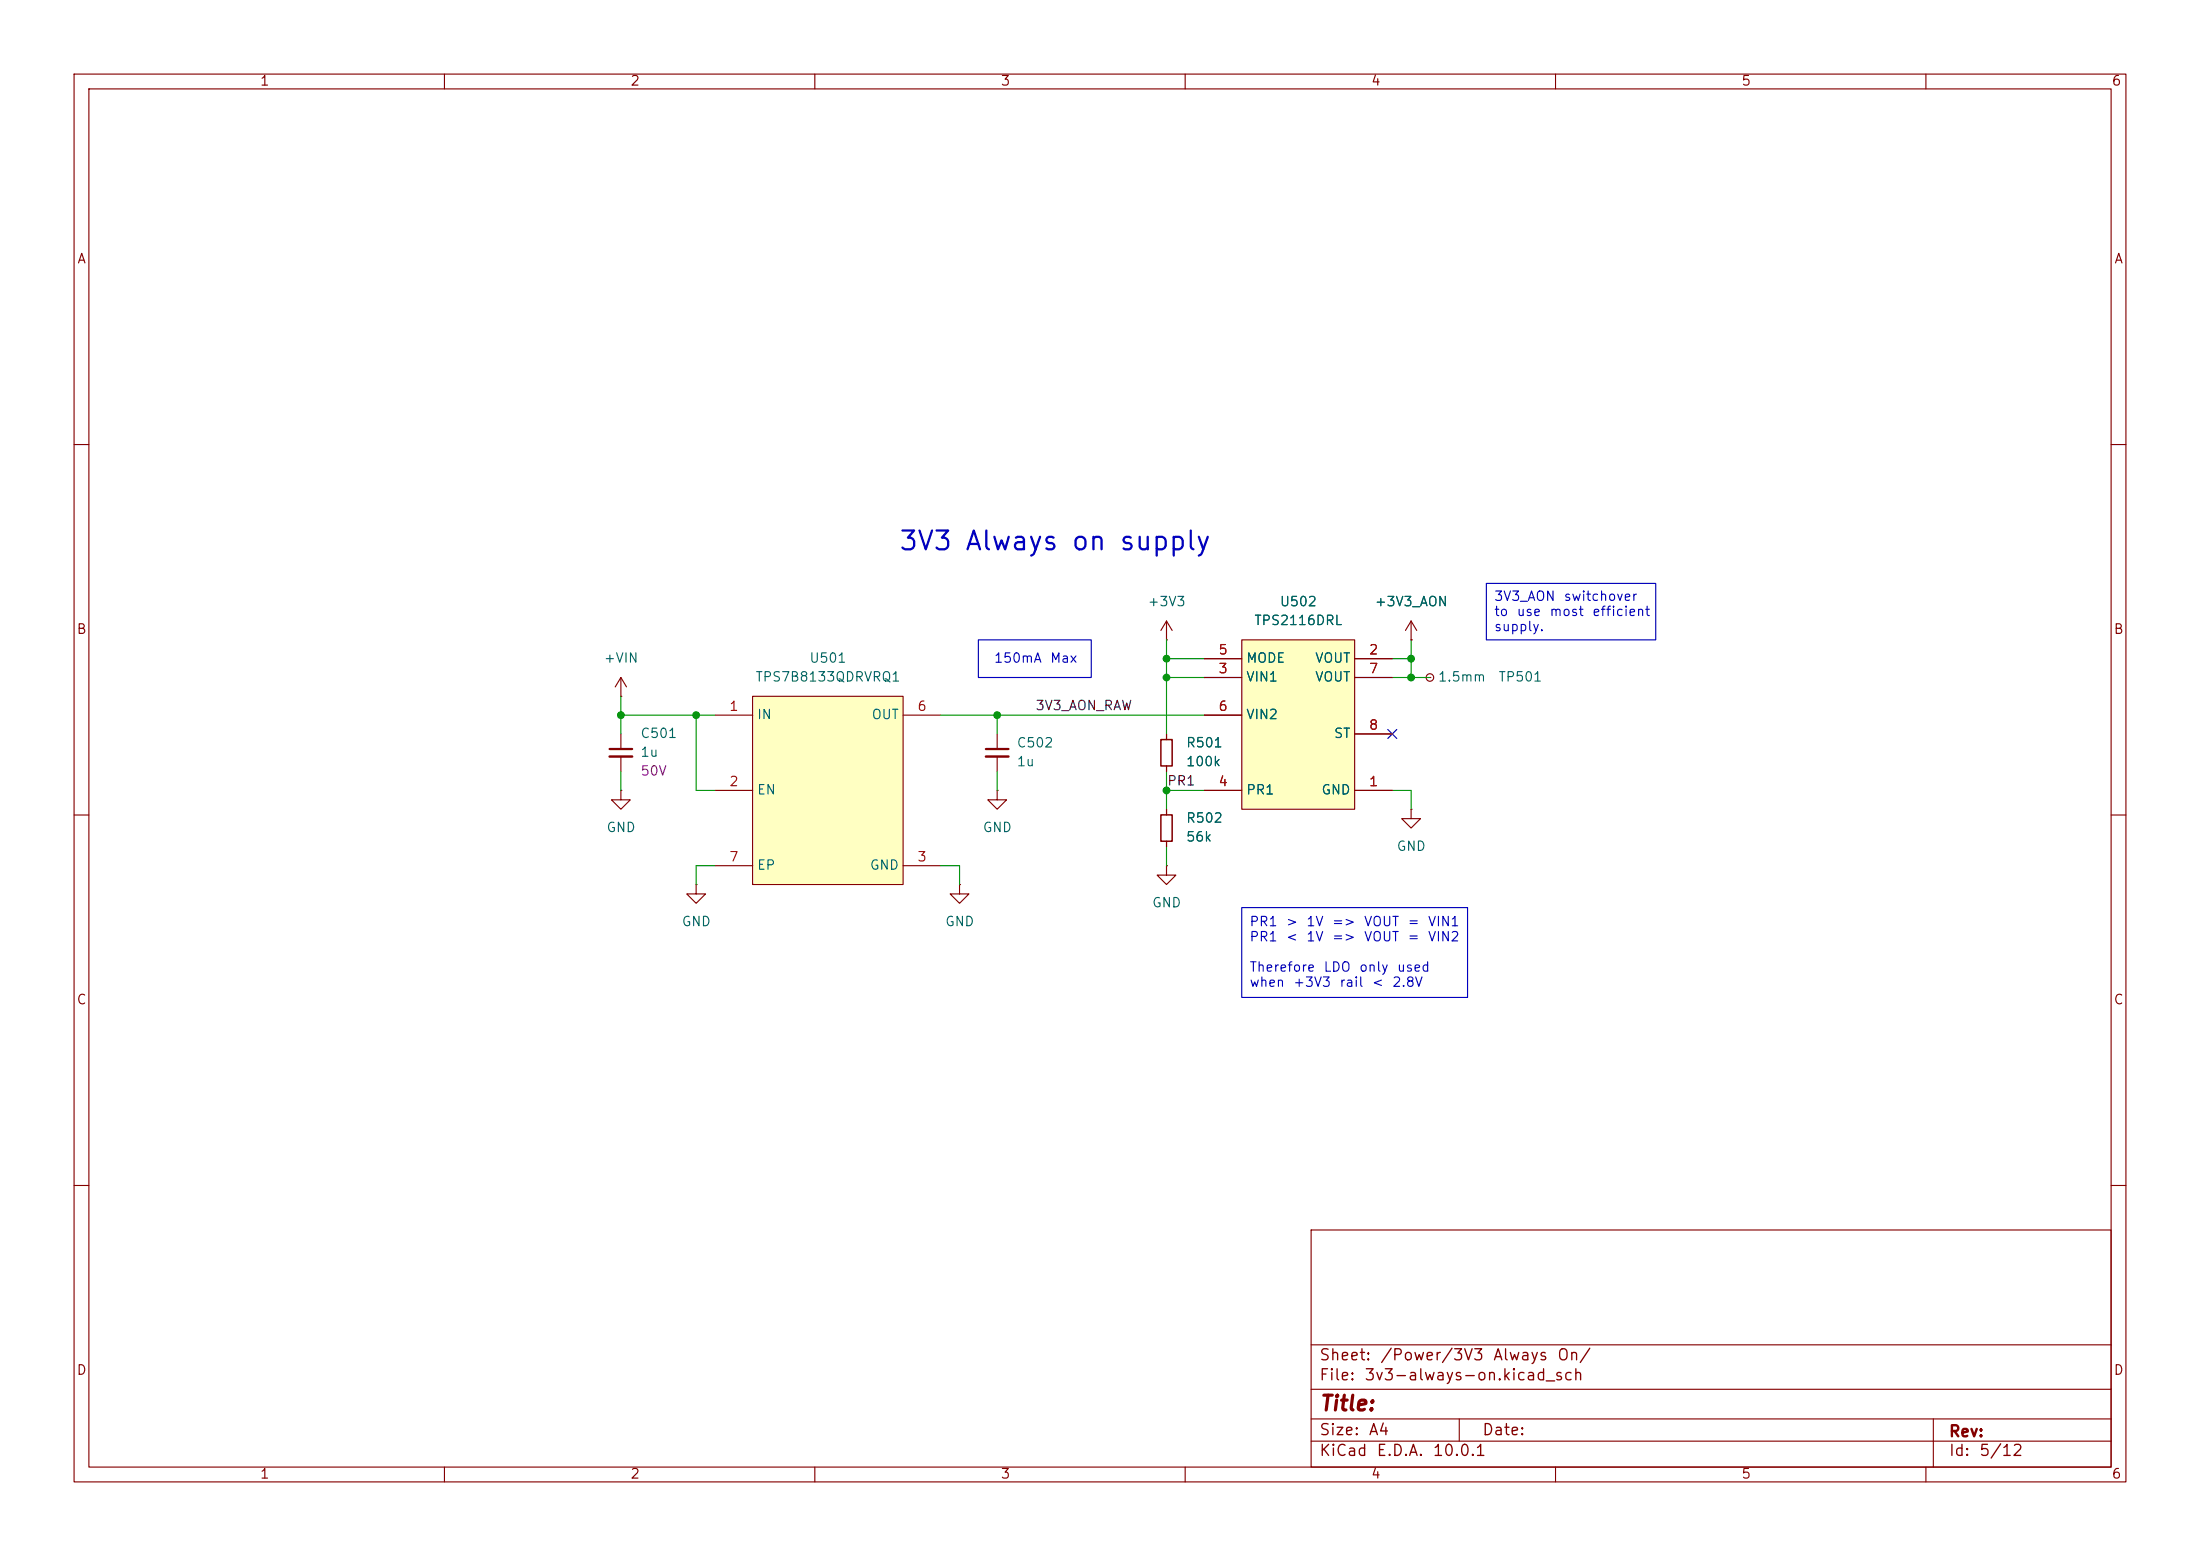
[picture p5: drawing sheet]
<svg xmlns="http://www.w3.org/2000/svg" width="297mm" height="210mm" viewBox="0 0 297 210" stroke-linecap="round" stroke-linejoin="round" font-family="sans-serif">
<g fill="none" stroke="#840000" stroke-width=".15">
<path d="M10 10h277v190h-277zM12 12h273v186h-273zM60 10v2M110 10v2M160 10v2M210 10v2M260 10v2M10 60h2M285 60h2M157.5 99.1v.7M10 110h2M157.5 103.4v.7"/>
<path d="M285 110h2M10 160h2M177 166h108v32h-108zM285 160h2M60 198v2M110 198v2M160 198v2M177 194.5h108M177 191.5h108M177 187.5h108M177 181.5h108M197 191.5v3"/>
<path d="M210 198v2M260 198v2M261 191.5v6.5"/>
</g>
<path d="M156.7 99.8h1.5v3.6h-1.5z" fill="none" stroke="#840000" stroke-width=".2"/>
<path d="M167.6 86.4h15.3v22.8h-15.3z" fill="#ffffc2"/>
<g fill="none" stroke="#840000" stroke-width=".15">
<path d="M162.6 91.4h5M162.6 88.9h5M162.6 96.5h5M167.6 86.4h15.3v22.8h-15.3zM182.9 91.4h5.1M182.9 88.9h5.1M182.9 99.1h5.1M193 91.4h.1M129.5 119.4v1.3h1.3l-1.3 1.2-1.2-1.2h1.2M129.5 119.4h.1M134.6 106.7v1.3h1.3l-1.3 1.2-1.3-1.2h1.3M134.6 106.7h.1"/>
<path d="M157.5 116.8v1.3h1.2l-1.2 1.3-1.3-1.3h1.3M157.5 116.8h.1M162.6 106.7h5M182.9 106.7h5.1"/>
<circle cx="193" cy="91.4" r=".51"/>
</g>
<path d="M101.6 94h20.3v25.4h-20.3z" fill="#ffffc2"/>
<g fill="none" stroke="#840000" stroke-width=".15">
<path d="M83.8 94h.1M83.8 91.4l-.7 1.3M83.8 91.4l.8 1.3M83.8 91.4v2.6M83.8 99.1v2M96.5 96.5h5.1M101.6 94h20.3v25.4h-20.3zM121.9 96.5h5.1M134.6 99.1v2M157.5 86.4h.1M157.5 83.8v2.6M157.5 99.1v.7"/>
<path d="M157.5 83.8l-.8 1.3M157.5 83.8l.7 1.3M162.6 96.5h5M162.6 91.4h5M162.6 88.9h5M182.9 91.4h5.1M182.9 88.9h5.1M182.9 99.1h5.1M190.5 86.4h.1M190.5 83.8l-.8 1.3M190.5 83.8l.8 1.3M190.5 83.8v2.6"/>
<path d="M83.8 106.7v1.3h1.3l-1.3 1.2-1.3-1.2h1.3M83.8 106.7h.1M83.8 102.1v2M94 119.4v1.3h1.2l-1.2 1.2-1.3-1.2h1.3M94 119.4h.1M96.5 106.7h5.1M96.5 116.8h5.1M121.9 116.8h5.1M134.6 102.1v2M157.5 103.4v.7M157.5 109.2v.8M157.5 113.5v.8"/>
<path d="M162.6 106.7h5M182.9 106.7h5.1M190.5 109.2v1.3h1.3l-1.3 1.3-1.3-1.3h1.3M190.5 109.2h.1"/>
</g>
<path d="M82.3 101.1h3M133.1 101.1h3" fill="none" stroke="#840000" stroke-width=".3"/>
<path d="M82.3 102.1h3M133.1 102.1h3" fill="none" stroke="#840000" stroke-width=".33"/>
<path d="M156.7 110h1.5v3.5h-1.5z" fill="none" stroke="#840000" stroke-width=".2"/>
<g fill="none" stroke="#009600" stroke-width=".15">
<path d="M83.8 94v5.1M83.8 96.5h12.7M94 96.5v10.2h2.5M127 96.5h35.6M134.6 96.5v2.6M157.5 91.4h5.1M157.5 86.4v12.7M157.5 88.9h5.1M188 91.4h5M188 88.9h2.5M190.5 86.4v5M83.8 104.1v2.6"/>
<path d="M96.5 116.8h-2.5v2.6M127 116.8h2.5v2.6M134.6 104.1v2.6M157.5 106.7h5.1M157.5 104.1v5.1M157.5 114.3v2.5M188 106.7h2.5v2.5"/>
</g>
<path d="M187.4 98.5l1.2 1.2M188.6 98.5l-1.2 1.2" fill="none" stroke="#000084" stroke-width=".15"/>
<path d="M200.7 78.7h22.8v7.7h-22.8zM132.1 86.4h15.2v5h-15.2zM167.6 122.5h30.5v12.1h-30.5z" fill="none" stroke="#0000c2" stroke-width=".15"/>
<g fill="#009600" stroke="#009600" stroke-width=".14">
<circle cx="190.5" cy="88.9" r=".46"/>
<circle cx="157.5" cy="106.7" r=".46"/>
<circle cx="157.5" cy="88.9" r=".46"/>
<circle cx="157.5" cy="91.4" r=".46"/>
<circle cx="190.5" cy="91.4" r=".46"/>
<circle cx="134.6" cy="96.5" r=".46"/>
<circle cx="94" cy="96.5" r=".46"/>
<circle cx="83.8" cy="96.5" r=".46"/>
</g>
<text font-size="2.5" fill="#0000c2" x="121.2" y="74.9">3V3 Always on supply</text>
<text font-size="2" fill="#840000" x="178" y="190.9">Title:</text>
<g font-size="1.5" fill="#840000">
<text x="178" y="184">Sheet:</text>
<text x="186.2" y="184">/Power/3V3</text>
<text x="201.5" y="184">Always</text>
<text x="210.1" y="184">On/</text>
<text x="178" y="186.7">File:</text>
<text x="184.1" y="186.7">3v3-always-on.kicad_sch</text>
<text x="178" y="196.9">KiCad</text>
<text x="178" y="194.1">Size:</text>
<text x="184.7" y="194.1">A4</text>
<text x="185.7" y="196.9">E.D.A.</text>
<text x="193.3" y="196.9">10.0.1</text>
<text x="200" y="194.1">Date:</text>
<text x="263" y="194.3">Rev:</text>
<text x="263" y="196.9">Id:</text>
<text x="267.1" y="196.9">5/12</text>
</g>
<g font-size="1.3" fill="#840000">
<text x="35" y="11.9">1</text>
<text x="85" y="11.9">2</text>
<text x="135" y="11.9">3</text>
<text x="185" y="11.9">4</text>
<text x="235" y="11.9">5</text>
<text x="285" y="11.9">6</text>
<text x="10.3" y="35.9">A</text>
<text x="285.3" y="35.9">A</text>
<text x="10.3" y="85.9">B</text>
<text x="285.3" y="85.9">B</text>
<text x="10.3" y="135.9">C</text>
<text x="285.3" y="135.9">C</text>
<text x="10.3" y="185.9">D</text>
<text x="285.3" y="185.9">D</text>
<text x="35" y="199.9">1</text>
<text x="85" y="199.9">2</text>
<text x="135" y="199.9">3</text>
<text x="185" y="199.9">4</text>
<text x="235" y="199.9">5</text>
<text x="285" y="199.9">6</text>
</g>
<g font-size="1.3" fill="#006464">
<text x="154.8" y="82.1">+3V3</text>
<text x="172.7" y="82.1">U502</text>
<text x="185.5" y="82.1">+3V3_AON</text>
<text x="81.4" y="89.8">+VIN</text>
<text x="109.2" y="89.8">U501</text>
<text x="168.1" y="89.8">MODE</text>
<text x="169.2" y="84.7">TPS2116DRL</text>
<text x="177.5" y="89.8">VOUT</text>
<text x="101.9" y="92.3">TPS7B8133QDRVRQ1</text>
<text x="168.1" y="92.3">VIN1</text>
<text x="177.5" y="92.3">VOUT</text>
<text x="194" y="92.3">1.5mm</text>
<text x="202.2" y="92.3">TP501</text>
<text x="86.4" y="99.9">C501</text>
<text x="102.1" y="97.4">IN</text>
<text x="117.6" y="97.4">OUT</text>
<text x="137.2" y="101.2">C502</text>
<text x="160" y="101.2">R501</text>
<text x="168.1" y="97.4">VIN2</text>
<text x="180" y="99.9">ST</text>
<text x="86.4" y="102.5">1u</text>
<text x="102.1" y="107.5">EN</text>
<text x="137.2" y="103.7">1u</text>
<text x="160" y="103.7">100k</text>
<text x="168.1" y="107.5">PR1</text>
<text x="178.3" y="107.5">GND</text>
<text x="81.8" y="112.6">GND</text>
<text x="132.6" y="112.6">GND</text>
<text x="160" y="111.4">R502</text>
<text x="160" y="113.9">56k</text>
<text x="102.1" y="117.7">EP</text>
<text x="117.3" y="117.7">GND</text>
<text x="188.5" y="115.2">GND</text>
<text x="91.9" y="125.3">GND</text>
<text x="127.5" y="125.3">GND</text>
<text x="155.4" y="122.8">GND</text>
</g>
<g font-size="1.3" fill="#0000c2">
<text x="201.6" y="81.4">3V3_AON</text>
<text x="201.6" y="83.5">to</text>
<text x="204.7" y="83.5">use</text>
<text x="209.1" y="83.5">most</text>
<text x="211" y="81.4">switchover</text>
<text x="214.9" y="83.5">efficient</text>
<text x="134.1" y="89.8">150mA</text>
<text x="141.7" y="89.8">Max</text>
<text x="201.6" y="85.5">supply.</text>
<text x="168.6" y="125.3">PR1</text>
<text x="173.5" y="125.3">&gt;</text>
<text x="176.3" y="125.3">1V</text>
<text x="179.7" y="125.3">=&gt;</text>
<text x="184" y="125.3">VOUT</text>
<text x="189.9" y="125.3">=</text>
<text x="192.7" y="125.3">VIN1</text>
<text x="168.6" y="127.4">PR1</text>
<text x="168.6" y="131.5">Therefore</text>
<text x="173.5" y="127.4">&lt;</text>
<text x="176.3" y="127.4">1V</text>
<text x="178.6" y="131.5">LDO</text>
<text x="179.7" y="127.4">=&gt;</text>
<text x="183.4" y="131.5">only</text>
<text x="184" y="127.4">VOUT</text>
<text x="188.5" y="131.5">used</text>
<text x="189.9" y="127.4">=</text>
<text x="192.7" y="127.4">VIN2</text>
<text x="168.6" y="133.5">when</text>
<text x="174.5" y="133.5">+3V3</text>
<text x="180.7" y="133.5">rail</text>
<text x="185.1" y="133.5">&lt;</text>
<text x="187.9" y="133.5">2.8V</text>
</g>
<g font-size="1.3" fill="#a90000">
<text x="164.4" y="88.6">5</text>
<text x="184.7" y="88.6">2</text>
<text x="164.4" y="91.2">3</text>
<text x="184.7" y="91.2">7</text>
<text x="98.4" y="96.3">1</text>
<text x="123.8" y="96.3">6</text>
<text x="164.4" y="96.3">6</text>
<text x="184.7" y="98.8">8</text>
<text x="98.4" y="106.4">2</text>
<text x="164.4" y="106.4">4</text>
<text x="184.7" y="106.4">1</text>
<text x="98.4" y="116.6">7</text>
<text x="123.8" y="116.6">3</text>
</g>
<g font-size="1.3" fill="#0f0f0f">
<text x="139.7" y="96.2">3V3_AON_RAW</text>
<text x="157.5" y="106.3">PR1</text>
</g>
<text font-size="1.3" fill="#840084" x="86.4" y="105">50V</text>
</svg>
